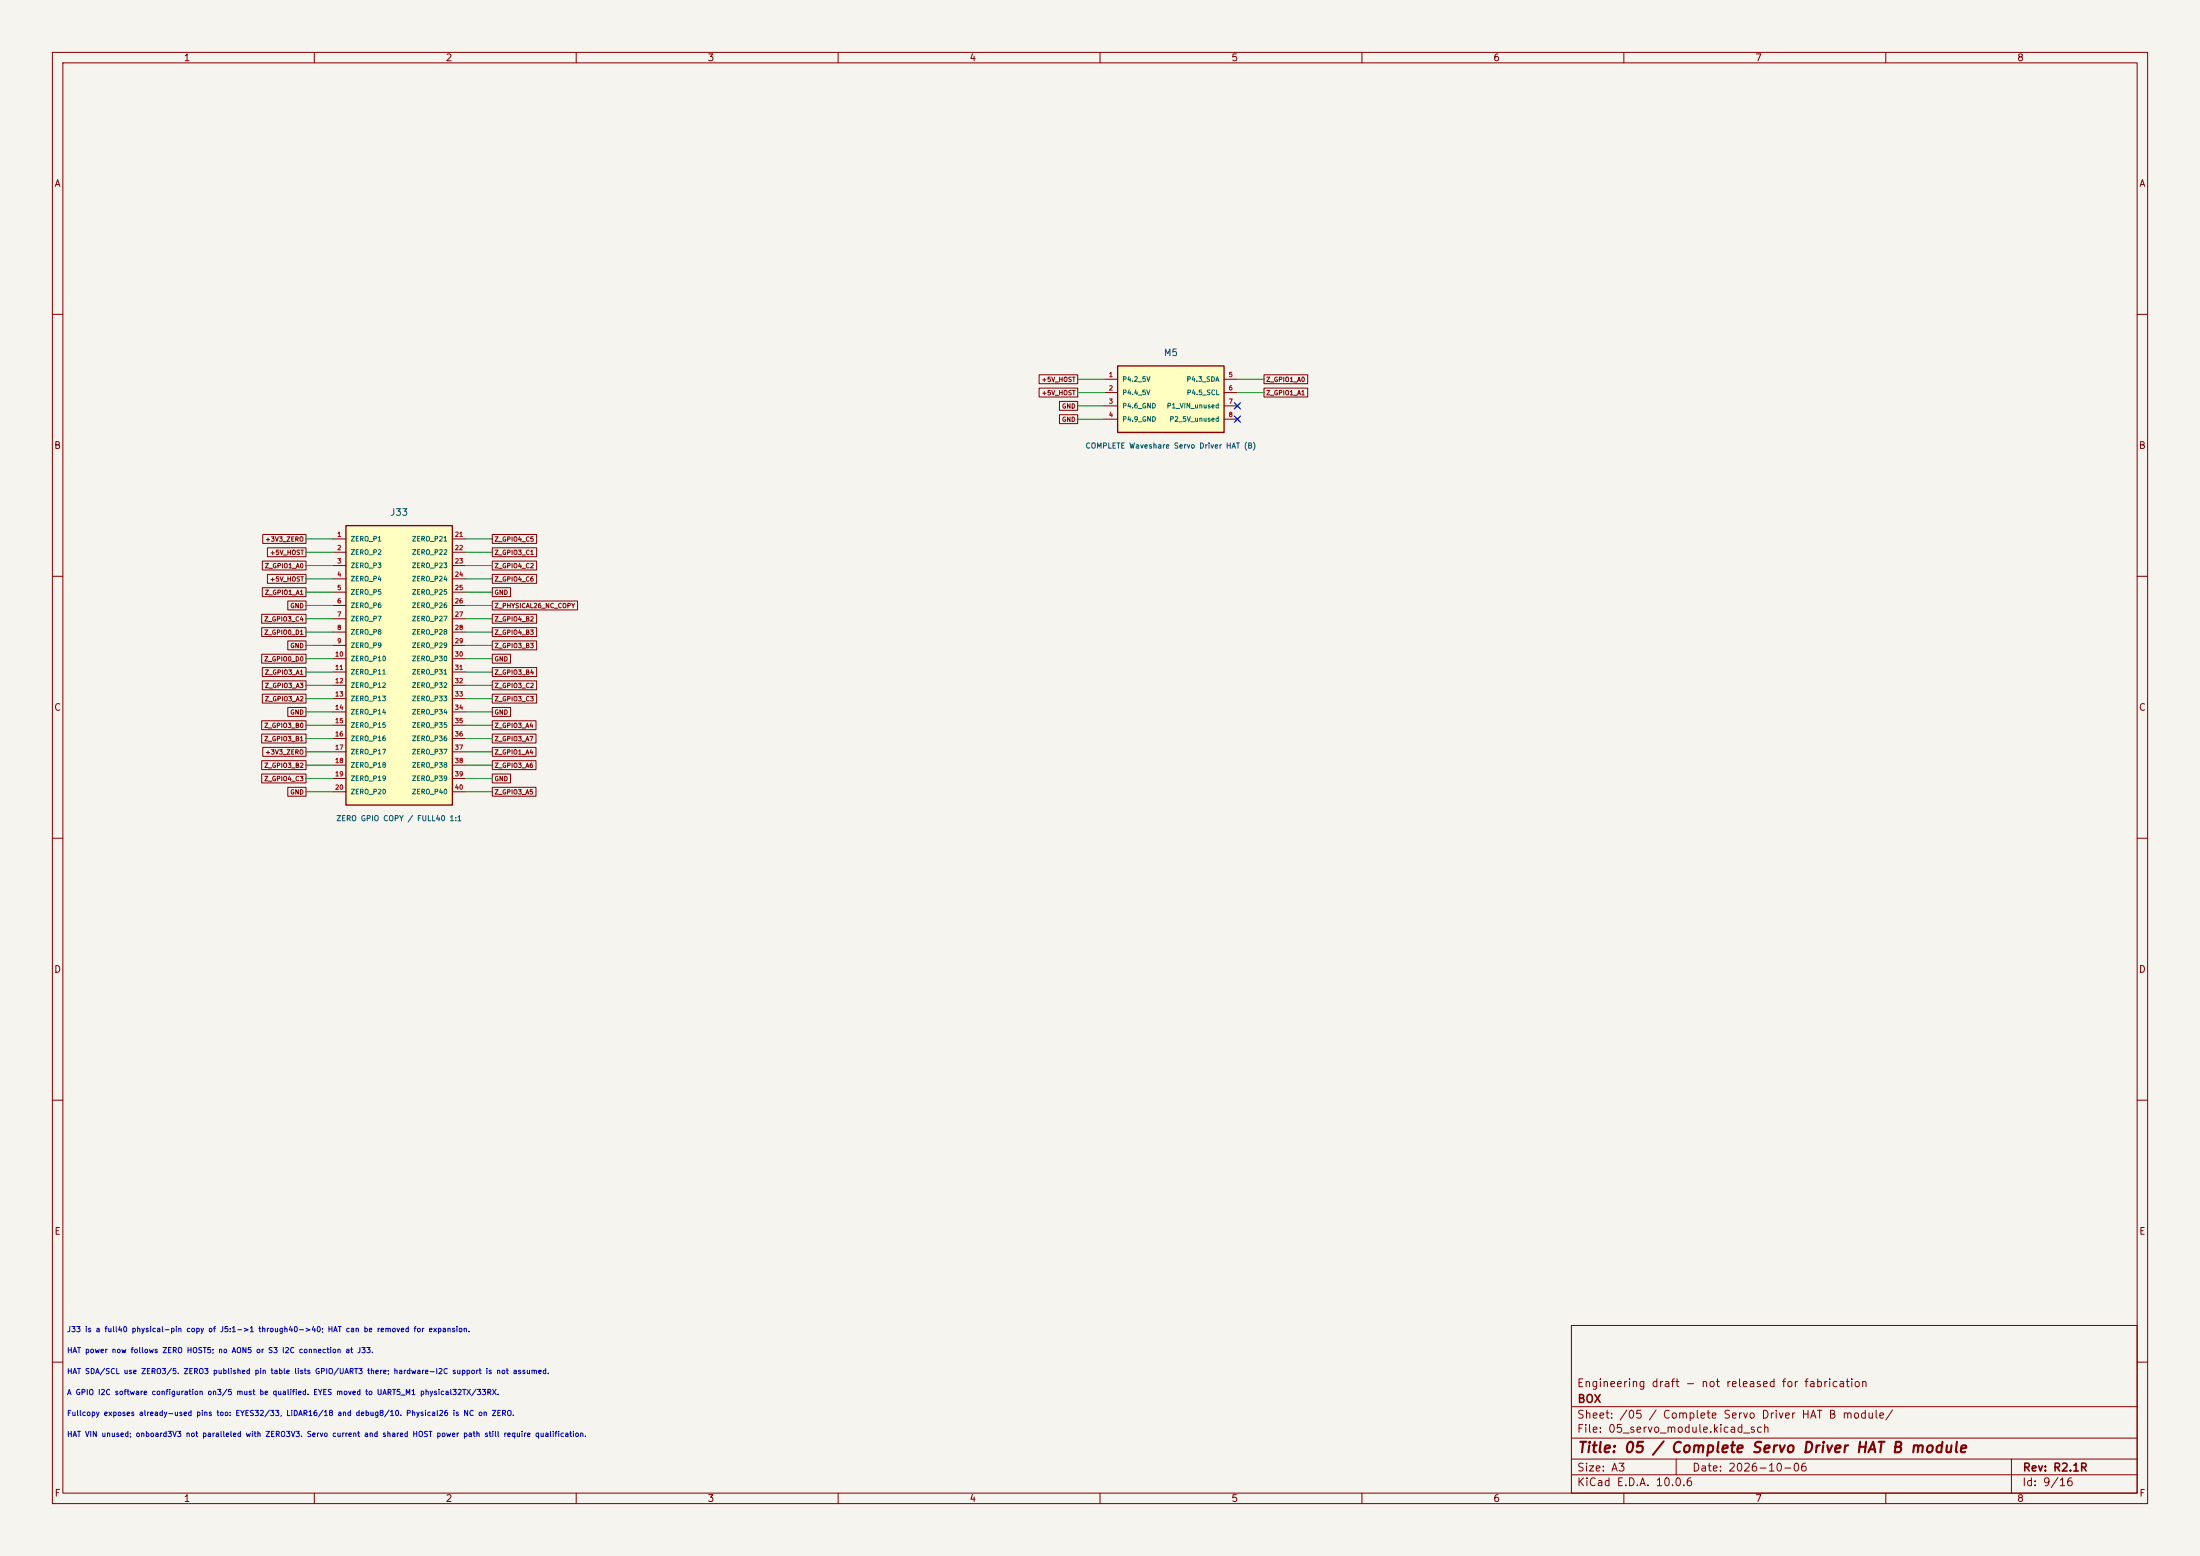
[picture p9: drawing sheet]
(kicad_sch (version 20250114) (generator "eeschema") (paper "A3")
(title_block (title "05 / Complete Servo Driver HAT B module") (date "2026-10-06") (rev "R2.1R") (company "BOX") (comment 1 "Engineering draft - not released for fabrication"))
(lib_symbols (symbol "Box:J33" (pin_names (offset 0.8)) (in_bom yes) (on_board yes)
(property "Reference" "J" (at 0 29.21 0) (effects (font (size 1.27 1.27))))
(property "Value" "ZERO GPIO COPY / FULL40 1:1" (at 0 -29.21 0) (effects (font (size 1.0 1.0))))
(symbol "J33_0_1" (rectangle (start -10.16 26.67) (end 10.16 -26.67) (stroke (width 0.254) (type default)) (fill (type background))))
(symbol "J33_1_1"
(pin passive line (at -12.7 24.130000000000003 0) (length 2.54) (name "ZERO_P1" (effects (font (size 0.9 0.9)))) (number "1" (effects (font (size 0.85 0.85)))))
(pin passive line (at -12.7 21.590000000000003 0) (length 2.54) (name "ZERO_P2" (effects (font (size 0.9 0.9)))) (number "2" (effects (font (size 0.85 0.85)))))
(pin passive line (at -12.7 19.05 0) (length 2.54) (name "ZERO_P3" (effects (font (size 0.9 0.9)))) (number "3" (effects (font (size 0.85 0.85)))))
(pin passive line (at -12.7 16.51 0) (length 2.54) (name "ZERO_P4" (effects (font (size 0.9 0.9)))) (number "4" (effects (font (size 0.85 0.85)))))
(pin passive line (at -12.7 13.970000000000002 0) (length 2.54) (name "ZERO_P5" (effects (font (size 0.9 0.9)))) (number "5" (effects (font (size 0.85 0.85)))))
(pin passive line (at -12.7 11.430000000000001 0) (length 2.54) (name "ZERO_P6" (effects (font (size 0.9 0.9)))) (number "6" (effects (font (size 0.85 0.85)))))
(pin passive line (at -12.7 8.89 0) (length 2.54) (name "ZERO_P7" (effects (font (size 0.9 0.9)))) (number "7" (effects (font (size 0.85 0.85)))))
(pin passive line (at -12.7 6.350000000000001 0) (length 2.54) (name "ZERO_P8" (effects (font (size 0.9 0.9)))) (number "8" (effects (font (size 0.85 0.85)))))
(pin passive line (at -12.7 3.8100000000000023 0) (length 2.54) (name "ZERO_P9" (effects (font (size 0.9 0.9)))) (number "9" (effects (font (size 0.85 0.85)))))
(pin passive line (at -12.7 1.2700000000000031 0) (length 2.54) (name "ZERO_P10" (effects (font (size 0.9 0.9)))) (number "10" (effects (font (size 0.85 0.85)))))
(pin passive line (at -12.7 -1.2699999999999996 0) (length 2.54) (name "ZERO_P11" (effects (font (size 0.9 0.9)))) (number "11" (effects (font (size 0.85 0.85)))))
(pin passive line (at -12.7 -3.8099999999999987 0) (length 2.54) (name "ZERO_P12" (effects (font (size 0.9 0.9)))) (number "12" (effects (font (size 0.85 0.85)))))
(pin passive line (at -12.7 -6.350000000000001 0) (length 2.54) (name "ZERO_P13" (effects (font (size 0.9 0.9)))) (number "13" (effects (font (size 0.85 0.85)))))
(pin passive line (at -12.7 -8.89 0) (length 2.54) (name "ZERO_P14" (effects (font (size 0.9 0.9)))) (number "14" (effects (font (size 0.85 0.85)))))
(pin passive line (at -12.7 -11.43 0) (length 2.54) (name "ZERO_P15" (effects (font (size 0.9 0.9)))) (number "15" (effects (font (size 0.85 0.85)))))
(pin passive line (at -12.7 -13.969999999999999 0) (length 2.54) (name "ZERO_P16" (effects (font (size 0.9 0.9)))) (number "16" (effects (font (size 0.85 0.85)))))
(pin passive line (at -12.7 -16.509999999999998 0) (length 2.54) (name "ZERO_P17" (effects (font (size 0.9 0.9)))) (number "17" (effects (font (size 0.85 0.85)))))
(pin passive line (at -12.7 -19.049999999999997 0) (length 2.54) (name "ZERO_P18" (effects (font (size 0.9 0.9)))) (number "18" (effects (font (size 0.85 0.85)))))
(pin passive line (at -12.7 -21.589999999999996 0) (length 2.54) (name "ZERO_P19" (effects (font (size 0.9 0.9)))) (number "19" (effects (font (size 0.85 0.85)))))
(pin passive line (at -12.7 -24.129999999999995 0) (length 2.54) (name "ZERO_P20" (effects (font (size 0.9 0.9)))) (number "20" (effects (font (size 0.85 0.85)))))
(pin passive line (at 12.7 24.130000000000003 180) (length 2.54) (name "ZERO_P21" (effects (font (size 0.9 0.9)))) (number "21" (effects (font (size 0.85 0.85)))))
(pin passive line (at 12.7 21.590000000000003 180) (length 2.54) (name "ZERO_P22" (effects (font (size 0.9 0.9)))) (number "22" (effects (font (size 0.85 0.85)))))
(pin passive line (at 12.7 19.05 180) (length 2.54) (name "ZERO_P23" (effects (font (size 0.9 0.9)))) (number "23" (effects (font (size 0.85 0.85)))))
(pin passive line (at 12.7 16.51 180) (length 2.54) (name "ZERO_P24" (effects (font (size 0.9 0.9)))) (number "24" (effects (font (size 0.85 0.85)))))
(pin passive line (at 12.7 13.970000000000002 180) (length 2.54) (name "ZERO_P25" (effects (font (size 0.9 0.9)))) (number "25" (effects (font (size 0.85 0.85)))))
(pin passive line (at 12.7 11.430000000000001 180) (length 2.54) (name "ZERO_P26" (effects (font (size 0.9 0.9)))) (number "26" (effects (font (size 0.85 0.85)))))
(pin passive line (at 12.7 8.89 180) (length 2.54) (name "ZERO_P27" (effects (font (size 0.9 0.9)))) (number "27" (effects (font (size 0.85 0.85)))))
(pin passive line (at 12.7 6.350000000000001 180) (length 2.54) (name "ZERO_P28" (effects (font (size 0.9 0.9)))) (number "28" (effects (font (size 0.85 0.85)))))
(pin passive line (at 12.7 3.8100000000000023 180) (length 2.54) (name "ZERO_P29" (effects (font (size 0.9 0.9)))) (number "29" (effects (font (size 0.85 0.85)))))
(pin passive line (at 12.7 1.2700000000000031 180) (length 2.54) (name "ZERO_P30" (effects (font (size 0.9 0.9)))) (number "30" (effects (font (size 0.85 0.85)))))
(pin passive line (at 12.7 -1.2699999999999996 180) (length 2.54) (name "ZERO_P31" (effects (font (size 0.9 0.9)))) (number "31" (effects (font (size 0.85 0.85)))))
(pin passive line (at 12.7 -3.8099999999999987 180) (length 2.54) (name "ZERO_P32" (effects (font (size 0.9 0.9)))) (number "32" (effects (font (size 0.85 0.85)))))
(pin passive line (at 12.7 -6.350000000000001 180) (length 2.54) (name "ZERO_P33" (effects (font (size 0.9 0.9)))) (number "33" (effects (font (size 0.85 0.85)))))
(pin passive line (at 12.7 -8.89 180) (length 2.54) (name "ZERO_P34" (effects (font (size 0.9 0.9)))) (number "34" (effects (font (size 0.85 0.85)))))
(pin passive line (at 12.7 -11.43 180) (length 2.54) (name "ZERO_P35" (effects (font (size 0.9 0.9)))) (number "35" (effects (font (size 0.85 0.85)))))
(pin passive line (at 12.7 -13.969999999999999 180) (length 2.54) (name "ZERO_P36" (effects (font (size 0.9 0.9)))) (number "36" (effects (font (size 0.85 0.85)))))
(pin passive line (at 12.7 -16.509999999999998 180) (length 2.54) (name "ZERO_P37" (effects (font (size 0.9 0.9)))) (number "37" (effects (font (size 0.85 0.85)))))
(pin passive line (at 12.7 -19.049999999999997 180) (length 2.54) (name "ZERO_P38" (effects (font (size 0.9 0.9)))) (number "38" (effects (font (size 0.85 0.85)))))
(pin passive line (at 12.7 -21.589999999999996 180) (length 2.54) (name "ZERO_P39" (effects (font (size 0.9 0.9)))) (number "39" (effects (font (size 0.85 0.85)))))
(pin passive line (at 12.7 -24.129999999999995 180) (length 2.54) (name "ZERO_P40" (effects (font (size 0.9 0.9)))) (number "40" (effects (font (size 0.85 0.85)))))))
(symbol "Box:M5" (pin_names (offset 0.8)) (in_bom yes) (on_board yes)
(property "Reference" "M" (at 0 8.89 0) (effects (font (size 1.27 1.27))))
(property "Value" "COMPLETE Waveshare Servo Driver HAT (B)" (at 0 -8.89 0) (effects (font (size 1.0 1.0))))
(symbol "M5_0_1" (rectangle (start -10.16 6.35) (end 10.16 -6.35) (stroke (width 0.254) (type default)) (fill (type background))))
(symbol "M5_1_1"
(pin power_in line (at -12.7 3.8099999999999996 0) (length 2.54) (name "P4.2 5V" (effects (font (size 0.9 0.9)))) (number "1" (effects (font (size 0.85 0.85)))))
(pin power_in line (at -12.7 1.2699999999999996 0) (length 2.54) (name "P4.4 5V" (effects (font (size 0.9 0.9)))) (number "2" (effects (font (size 0.85 0.85)))))
(pin passive line (at -12.7 -1.2700000000000005 0) (length 2.54) (name "P4.6 GND" (effects (font (size 0.9 0.9)))) (number "3" (effects (font (size 0.85 0.85)))))
(pin passive line (at -12.7 -3.8100000000000005 0) (length 2.54) (name "P4.9 GND" (effects (font (size 0.9 0.9)))) (number "4" (effects (font (size 0.85 0.85)))))
(pin passive line (at 12.7 3.8099999999999996 180) (length 2.54) (name "P4.3 SDA" (effects (font (size 0.9 0.9)))) (number "5" (effects (font (size 0.85 0.85)))))
(pin passive line (at 12.7 1.2699999999999996 180) (length 2.54) (name "P4.5 SCL" (effects (font (size 0.9 0.9)))) (number "6" (effects (font (size 0.85 0.85)))))
(pin no_connect line (at 12.7 -1.2700000000000005 180) (length 2.54) (name "P1 VIN unused" (effects (font (size 0.9 0.9)))) (number "7" (effects (font (size 0.85 0.85)))))
(pin no_connect line (at 12.7 -3.8100000000000005 180) (length 2.54) (name "P2 5V unused" (effects (font (size 0.9 0.9)))) (number "8" (effects (font (size 0.85 0.85))))))))
(symbol (lib_id "Box:J33") (at 76.2 127.0 0) (unit 1) (in_bom yes) (on_board yes) (dnp no)
(property "Reference" "J33" (at 76.2 97.78999999999999 0) (effects (font (size 1.27 1.27))))
(property "Value" "ZERO GPIO COPY / FULL40 1:1" (at 76.2 156.21 0) (effects (font (size 1 1))))
(property "Footprint" "box:HAT_P4_M20_9982046_2x20" (at 76.2 156.21 0) (effects (font (size 1 1)) (hide yes)))
(property "Datasheet" "https://content.harwin.com/asset/1590d228-db5c-4836-ab0c-0f146730b624/DRG-00478-Technical-Drawing-Datasheet-M20-998-pdf.pdf" (at 76.2 156.21 0) (effects (font (size 1 1)) (hide yes)))
(property "MPN" "M20-9982046" (at 76.2 156.21 0) (effects (font (size 1 1)) (hide yes)))
(property "Manufacturer" "Harwin" (at 76.2 156.21 0) (effects (font (size 1 1)) (hide yes)))
(property "Verification" "All40 physical contacts copy J5 same-number pin, including rails and GND. Pin26 copies ZERO's NC contact; it is not a GPIO. HAT removable. No connection to S3 I2C or AON5. Pin mux, current and specific expansion compatibility need qualification." (at 76.2 156.21 0) (effects (font (size 1 1)) (hide yes)))
(property "Rating" "" (at 76.2 156.21 0) (effects (font (size 1 1)) (hide yes)))
(property "Tolerance" "" (at 76.2 156.21 0) (effects (font (size 1 1)) (hide yes)))
(pin "1")
(pin "2")
(pin "3")
(pin "4")
(pin "5")
(pin "6")
(pin "7")
(pin "8")
(pin "9")
(pin "10")
(pin "11")
(pin "12")
(pin "13")
(pin "14")
(pin "15")
(pin "16")
(pin "17")
(pin "18")
(pin "19")
(pin "20")
(pin "21")
(pin "22")
(pin "23")
(pin "24")
(pin "25")
(pin "26")
(pin "27")
(pin "28")
(pin "29")
(pin "30")
(pin "31")
(pin "32")
(pin "33")
(pin "34")
(pin "35")
(pin "36")
(pin "37")
(pin "38")
(pin "39")
(pin "40"))
(wire (pts (xy 63.5 102.87) (xy 58.42 102.87)) (stroke (width 0) (type default)))
(global_label "+3V3_ZERO" (shape passive) (at 58.42 102.87 0) (effects (font (size 0.85 0.85)) (justify right)))
(wire (pts (xy 63.5 105.41) (xy 58.42 105.41)) (stroke (width 0) (type default)))
(global_label "+5V_HOST" (shape passive) (at 58.42 105.41 0) (effects (font (size 0.85 0.85)) (justify right)))
(wire (pts (xy 63.5 107.95) (xy 58.42 107.95)) (stroke (width 0) (type default)))
(global_label "Z_GPIO1_A0" (shape passive) (at 58.42 107.95 0) (effects (font (size 0.85 0.85)) (justify right)))
(wire (pts (xy 63.5 110.49) (xy 58.42 110.49)) (stroke (width 0) (type default)))
(global_label "+5V_HOST" (shape passive) (at 58.42 110.49 0) (effects (font (size 0.85 0.85)) (justify right)))
(wire (pts (xy 63.5 113.03) (xy 58.42 113.03)) (stroke (width 0) (type default)))
(global_label "Z_GPIO1_A1" (shape passive) (at 58.42 113.03 0) (effects (font (size 0.85 0.85)) (justify right)))
(wire (pts (xy 63.5 115.57) (xy 58.42 115.57)) (stroke (width 0) (type default)))
(global_label "GND" (shape passive) (at 58.42 115.57 0) (effects (font (size 0.85 0.85)) (justify right)))
(wire (pts (xy 63.5 118.11) (xy 58.42 118.11)) (stroke (width 0) (type default)))
(global_label "Z_GPIO3_C4" (shape passive) (at 58.42 118.11 0) (effects (font (size 0.85 0.85)) (justify right)))
(wire (pts (xy 63.5 120.65) (xy 58.42 120.65)) (stroke (width 0) (type default)))
(global_label "Z_GPIO0_D1" (shape passive) (at 58.42 120.65 0) (effects (font (size 0.85 0.85)) (justify right)))
(wire (pts (xy 63.5 123.19) (xy 58.42 123.19)) (stroke (width 0) (type default)))
(global_label "GND" (shape passive) (at 58.42 123.19 0) (effects (font (size 0.85 0.85)) (justify right)))
(wire (pts (xy 63.5 125.72999999999999) (xy 58.42 125.72999999999999)) (stroke (width 0) (type default)))
(global_label "Z_GPIO0_D0" (shape passive) (at 58.42 125.72999999999999 0) (effects (font (size 0.85 0.85)) (justify right)))
(wire (pts (xy 63.5 128.27) (xy 58.42 128.27)) (stroke (width 0) (type default)))
(global_label "Z_GPIO3_A1" (shape passive) (at 58.42 128.27 0) (effects (font (size 0.85 0.85)) (justify right)))
(wire (pts (xy 63.5 130.81) (xy 58.42 130.81)) (stroke (width 0) (type default)))
(global_label "Z_GPIO3_A3" (shape passive) (at 58.42 130.81 0) (effects (font (size 0.85 0.85)) (justify right)))
(wire (pts (xy 63.5 133.35) (xy 58.42 133.35)) (stroke (width 0) (type default)))
(global_label "Z_GPIO3_A2" (shape passive) (at 58.42 133.35 0) (effects (font (size 0.85 0.85)) (justify right)))
(wire (pts (xy 63.5 135.89) (xy 58.42 135.89)) (stroke (width 0) (type default)))
(global_label "GND" (shape passive) (at 58.42 135.89 0) (effects (font (size 0.85 0.85)) (justify right)))
(wire (pts (xy 63.5 138.43) (xy 58.42 138.43)) (stroke (width 0) (type default)))
(global_label "Z_GPIO3_B0" (shape passive) (at 58.42 138.43 0) (effects (font (size 0.85 0.85)) (justify right)))
(wire (pts (xy 63.5 140.97) (xy 58.42 140.97)) (stroke (width 0) (type default)))
(global_label "Z_GPIO3_B1" (shape passive) (at 58.42 140.97 0) (effects (font (size 0.85 0.85)) (justify right)))
(wire (pts (xy 63.5 143.51) (xy 58.42 143.51)) (stroke (width 0) (type default)))
(global_label "+3V3_ZERO" (shape passive) (at 58.42 143.51 0) (effects (font (size 0.85 0.85)) (justify right)))
(wire (pts (xy 63.5 146.05) (xy 58.42 146.05)) (stroke (width 0) (type default)))
(global_label "Z_GPIO3_B2" (shape passive) (at 58.42 146.05 0) (effects (font (size 0.85 0.85)) (justify right)))
(wire (pts (xy 63.5 148.59) (xy 58.42 148.59)) (stroke (width 0) (type default)))
(global_label "Z_GPIO4_C3" (shape passive) (at 58.42 148.59 0) (effects (font (size 0.85 0.85)) (justify right)))
(wire (pts (xy 63.5 151.13) (xy 58.42 151.13)) (stroke (width 0) (type default)))
(global_label "GND" (shape passive) (at 58.42 151.13 0) (effects (font (size 0.85 0.85)) (justify right)))
(wire (pts (xy 88.9 102.87) (xy 93.98 102.87)) (stroke (width 0) (type default)))
(global_label "Z_GPIO4_C5" (shape passive) (at 93.98 102.87 180) (effects (font (size 0.85 0.85)) (justify left)))
(wire (pts (xy 88.9 105.41) (xy 93.98 105.41)) (stroke (width 0) (type default)))
(global_label "Z_GPIO3_C1" (shape passive) (at 93.98 105.41 180) (effects (font (size 0.85 0.85)) (justify left)))
(wire (pts (xy 88.9 107.95) (xy 93.98 107.95)) (stroke (width 0) (type default)))
(global_label "Z_GPIO4_C2" (shape passive) (at 93.98 107.95 180) (effects (font (size 0.85 0.85)) (justify left)))
(wire (pts (xy 88.9 110.49) (xy 93.98 110.49)) (stroke (width 0) (type default)))
(global_label "Z_GPIO4_C6" (shape passive) (at 93.98 110.49 180) (effects (font (size 0.85 0.85)) (justify left)))
(wire (pts (xy 88.9 113.03) (xy 93.98 113.03)) (stroke (width 0) (type default)))
(global_label "GND" (shape passive) (at 93.98 113.03 180) (effects (font (size 0.85 0.85)) (justify left)))
(wire (pts (xy 88.9 115.57) (xy 93.98 115.57)) (stroke (width 0) (type default)))
(global_label "Z_PHYSICAL26_NC_COPY" (shape passive) (at 93.98 115.57 180) (effects (font (size 0.85 0.85)) (justify left)))
(wire (pts (xy 88.9 118.11) (xy 93.98 118.11)) (stroke (width 0) (type default)))
(global_label "Z_GPIO4_B2" (shape passive) (at 93.98 118.11 180) (effects (font (size 0.85 0.85)) (justify left)))
(wire (pts (xy 88.9 120.65) (xy 93.98 120.65)) (stroke (width 0) (type default)))
(global_label "Z_GPIO4_B3" (shape passive) (at 93.98 120.65 180) (effects (font (size 0.85 0.85)) (justify left)))
(wire (pts (xy 88.9 123.19) (xy 93.98 123.19)) (stroke (width 0) (type default)))
(global_label "Z_GPIO3_B3" (shape passive) (at 93.98 123.19 180) (effects (font (size 0.85 0.85)) (justify left)))
(wire (pts (xy 88.9 125.72999999999999) (xy 93.98 125.72999999999999)) (stroke (width 0) (type default)))
(global_label "GND" (shape passive) (at 93.98 125.72999999999999 180) (effects (font (size 0.85 0.85)) (justify left)))
(wire (pts (xy 88.9 128.27) (xy 93.98 128.27)) (stroke (width 0) (type default)))
(global_label "Z_GPIO3_B4" (shape passive) (at 93.98 128.27 180) (effects (font (size 0.85 0.85)) (justify left)))
(wire (pts (xy 88.9 130.81) (xy 93.98 130.81)) (stroke (width 0) (type default)))
(global_label "Z_GPIO3_C2" (shape passive) (at 93.98 130.81 180) (effects (font (size 0.85 0.85)) (justify left)))
(wire (pts (xy 88.9 133.35) (xy 93.98 133.35)) (stroke (width 0) (type default)))
(global_label "Z_GPIO3_C3" (shape passive) (at 93.98 133.35 180) (effects (font (size 0.85 0.85)) (justify left)))
(wire (pts (xy 88.9 135.89) (xy 93.98 135.89)) (stroke (width 0) (type default)))
(global_label "GND" (shape passive) (at 93.98 135.89 180) (effects (font (size 0.85 0.85)) (justify left)))
(wire (pts (xy 88.9 138.43) (xy 93.98 138.43)) (stroke (width 0) (type default)))
(global_label "Z_GPIO3_A4" (shape passive) (at 93.98 138.43 180) (effects (font (size 0.85 0.85)) (justify left)))
(wire (pts (xy 88.9 140.97) (xy 93.98 140.97)) (stroke (width 0) (type default)))
(global_label "Z_GPIO3_A7" (shape passive) (at 93.98 140.97 180) (effects (font (size 0.85 0.85)) (justify left)))
(wire (pts (xy 88.9 143.51) (xy 93.98 143.51)) (stroke (width 0) (type default)))
(global_label "Z_GPIO1_A4" (shape passive) (at 93.98 143.51 180) (effects (font (size 0.85 0.85)) (justify left)))
(wire (pts (xy 88.9 146.05) (xy 93.98 146.05)) (stroke (width 0) (type default)))
(global_label "Z_GPIO3_A6" (shape passive) (at 93.98 146.05 180) (effects (font (size 0.85 0.85)) (justify left)))
(wire (pts (xy 88.9 148.59) (xy 93.98 148.59)) (stroke (width 0) (type default)))
(global_label "GND" (shape passive) (at 93.98 148.59 180) (effects (font (size 0.85 0.85)) (justify left)))
(wire (pts (xy 88.9 151.13) (xy 93.98 151.13)) (stroke (width 0) (type default)))
(global_label "Z_GPIO3_A5" (shape passive) (at 93.98 151.13 180) (effects (font (size 0.85 0.85)) (justify left)))
(symbol (lib_id "Box:M5") (at 223.52 76.2 0) (unit 1) (in_bom yes) (on_board no) (dnp no)
(property "Reference" "M5" (at 223.52 67.31 0) (effects (font (size 1.27 1.27))))
(property "Value" "COMPLETE Waveshare Servo Driver HAT (B)" (at 223.52 85.09 0) (effects (font (size 1 1))))
(property "Footprint" "box:External_Module_Not_On_Carrier" (at 223.52 85.09 0) (effects (font (size 1 1)) (hide yes)))
(property "Datasheet" "https://files.waveshare.com/upload/a/a2/Servo_Driver_HAT_Schematic_.pdf" (at 223.52 85.09 0) (effects (font (size 1 1)) (hide yes)))
(property "MPN" "17035" (at 223.52 85.09 0) (effects (font (size 1 1)) (hide yes)))
(property "Manufacturer" "Waveshare" (at 223.52 85.09 0) (effects (font (size 1 1)) (hide yes)))
(property "Verification" "Whole HAT directly on ZERO's full40 copy J33. HAT2/4 take HOST5,3/5 SDA/SCL,6/9GND. On published schematic onboard3V3 differs from P4 net3.3V; no regulator outputs joined. R17 intact; VIN unused. ZERO3 pins3/5 require qualified I2C software, not the old EYES UART3 configuration." (at 223.52 85.09 0) (effects (font (size 1 1)) (hide yes)))
(property "Rating" "" (at 223.52 85.09 0) (effects (font (size 1 1)) (hide yes)))
(property "Tolerance" "" (at 223.52 85.09 0) (effects (font (size 1 1)) (hide yes)))
(pin "1")
(pin "2")
(pin "3")
(pin "4")
(pin "5")
(pin "6")
(pin "7")
(pin "8"))
(wire (pts (xy 210.82000000000002 72.39) (xy 205.74 72.39)) (stroke (width 0) (type default)))
(global_label "+5V_HOST" (shape passive) (at 205.74 72.39 0) (effects (font (size 0.85 0.85)) (justify right)))
(wire (pts (xy 210.82000000000002 74.93) (xy 205.74 74.93)) (stroke (width 0) (type default)))
(global_label "+5V_HOST" (shape passive) (at 205.74 74.93 0) (effects (font (size 0.85 0.85)) (justify right)))
(wire (pts (xy 210.82000000000002 77.47) (xy 205.74 77.47)) (stroke (width 0) (type default)))
(global_label "GND" (shape passive) (at 205.74 77.47 0) (effects (font (size 0.85 0.85)) (justify right)))
(wire (pts (xy 210.82000000000002 80.01) (xy 205.74 80.01)) (stroke (width 0) (type default)))
(global_label "GND" (shape passive) (at 205.74 80.01 0) (effects (font (size 0.85 0.85)) (justify right)))
(wire (pts (xy 236.22 72.39) (xy 241.3 72.39)) (stroke (width 0) (type default)))
(global_label "Z_GPIO1_A0" (shape passive) (at 241.3 72.39 180) (effects (font (size 0.85 0.85)) (justify left)))
(wire (pts (xy 236.22 74.93) (xy 241.3 74.93)) (stroke (width 0) (type default)))
(global_label "Z_GPIO1_A1" (shape passive) (at 241.3 74.93 180) (effects (font (size 0.85 0.85)) (justify left)))
(no_connect (at 236.22 77.47))
(no_connect (at 236.22 80.01))
(text "J33 is a full40 physical-pin copy of J5:1->1 through40->40; HAT can be removed for expansion." (at 12.7 254 0) (effects (font (size 1.0 1.0)) (justify left)))
(text "HAT power now follows ZERO HOST5; no AON5 or S3 I2C connection at J33." (at 12.7 258 0) (effects (font (size 1.0 1.0)) (justify left)))
(text "HAT SDA/SCL use ZERO3/5. ZERO3 published pin table lists GPIO/UART3 there; hardware-I2C support is not assumed." (at 12.7 262 0) (effects (font (size 1.0 1.0)) (justify left)))
(text "A GPIO I2C software configuration on3/5 must be qualified. EYES moved to UART5_M1 physical32TX/33RX." (at 12.7 266 0) (effects (font (size 1.0 1.0)) (justify left)))
(text "Fullcopy exposes already-used pins too: EYES32/33, LiDAR16/18 and debug8/10. Physical26 is NC on ZERO." (at 12.7 270 0) (effects (font (size 1.0 1.0)) (justify left)))
(text "HAT VIN unused; onboard3V3 not paralleled with ZERO3V3. Servo current and shared HOST power path still require qualification." (at 12.7 274 0) (effects (font (size 1.0 1.0)) (justify left))))
